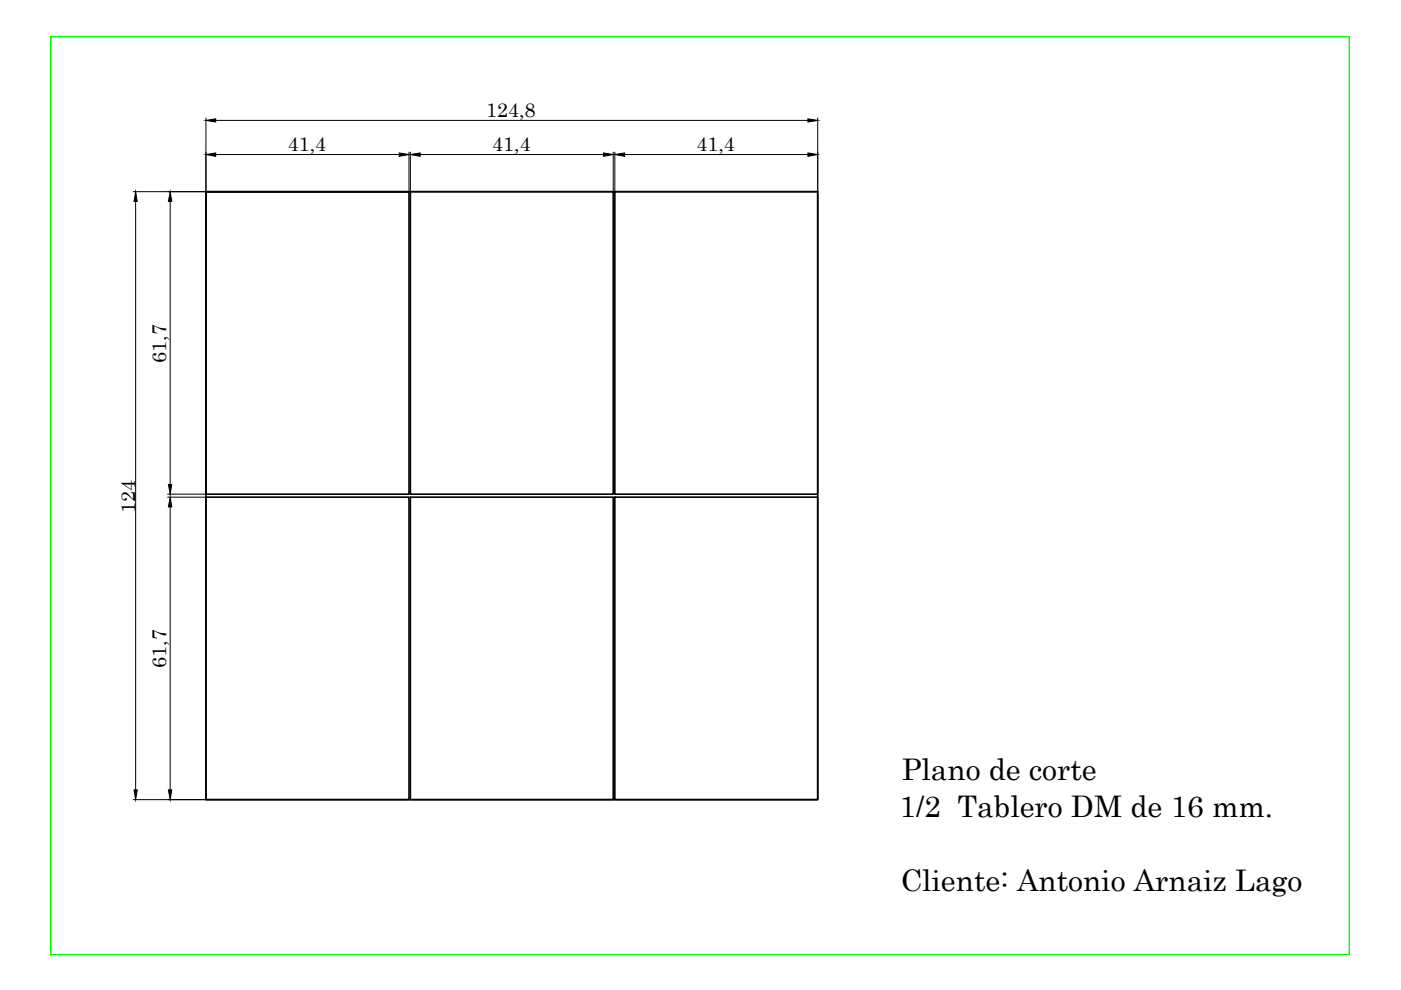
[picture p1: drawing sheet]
<svg xmlns="http://www.w3.org/2000/svg" width="297mm" height="210mm" viewBox="0 0 297 210" stroke-linecap="round" stroke-linejoin="round" font-family="sans-serif">
<!-- layer: COTAS -->
<g fill="none" stroke="#000" stroke-width=".21">
<path d="M43.7 25v15.6M45.7 25.5h125.6M45.7 32.8h38.9M86.7 32.3v8.3M87 32.3v8.3M89.1 32.8h38.8M130 32.3v8.3M130.4 32.3v8.3M132.4 32.8h38.9M173.4 25v15.6M28.3 40.6h15.3M28.8 42.7v124.8"/>
<path d="M36.1 42.7v60M35.5 104.8h8.1M35.5 105.4h8.1M36.1 107.5v60M28.3 169.5h15.3"/>
</g>
<g fill="#000" stroke="#000" stroke-width=".21">
<path d="M43.7 25.5l2-.3v.7zM43.7 32.8l2-.4v.7zM84.6 32.4l2.1 .4-2.1 .3zM87 32.8l2.1-.4v.7zM127.9 32.4l2.1 .4-2.1 .3zM130.4 32.8l2-.4v.7zM171.3 25.2l2.1 .3-2.1 .4zM171.3 32.4l2.1 .4-2.1 .3zM28.8 40.6l.3 2.1h-.7zM36.1 40.6l.3 2.1h-.7zM35.7 102.7h.7l-.3 2.1zM36.1 105.4l.3 2.1h-.7z"/>
<path d="M28.4 167.5h.7l-.3 2zM35.7 167.5h.7l-.3 2z"/>
</g>
<!-- layer: DIBUJO -->
<path d="M43.7 40.6v64.2h43v-64.2h-43h129.7v128.9h-129.7zM87 40.6h43v64.2h-43zM130.4 40.6h43v64.2h-43zM43.7 105.4h43v64.1h-43zM87 105.4h43v64.1h-43zM130.4 105.4h43v64.1h-43z" fill="none" stroke="#000" stroke-width=".34"/>
<path d="M10.8 7.7h275.3v194.7h-275.3z" fill="none" stroke="#0f0" stroke-width=".34"/>
<g font-size="6.3">
<text x="191.2" y="165.4">Plano de corte</text>
<text x="190.7" y="173.2">1/2 Tablero DM de 16 mm.</text>
<text x="191" y="188.8">Cliente: Antonio Arnaiz Lago</text>
</g>
<g font-size="4.2">
<text x="103.1" y="24.7">124,8</text>
<text x="61" y="32">41,4</text>
<text x="104.4" y="32">41,4</text>
<text x="147.7" y="32">41,4</text>
<text x="35.2" y="76.9" transform="rotate(-90 35.2 76.9)">61,7</text>
<text x="28.7" y="108.8" transform="rotate(-90 28.7 108.8)">124</text>
<text x="35.2" y="141.6" transform="rotate(-90 35.2 141.6)">61,7</text>
</g>
</svg>
